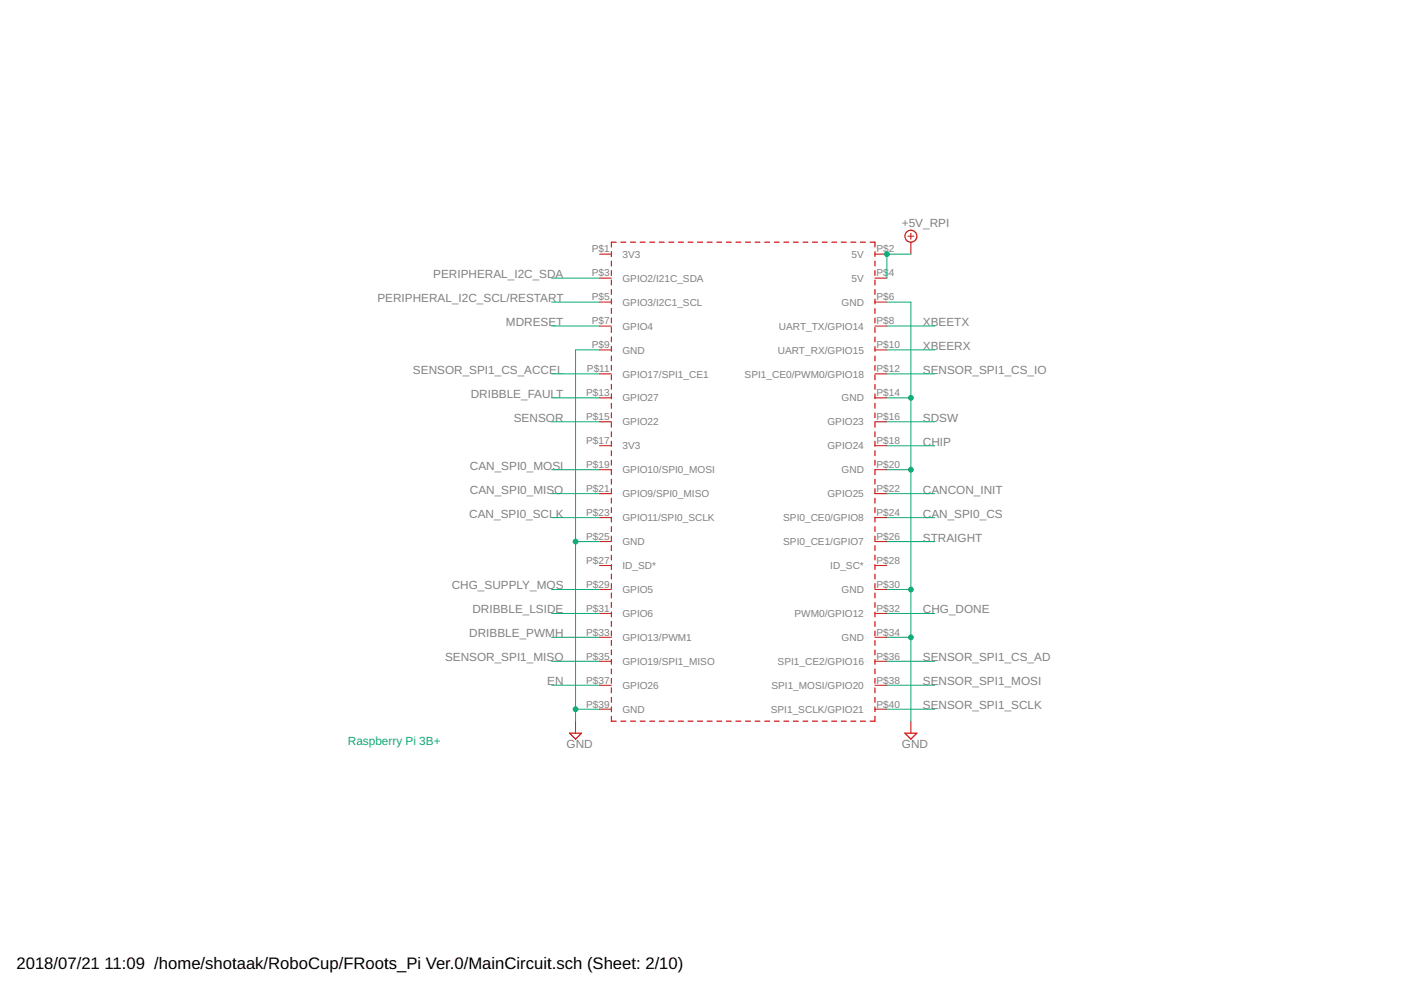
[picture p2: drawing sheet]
<svg xmlns="http://www.w3.org/2000/svg" width="297mm" height="210mm" viewBox="0 0 297 210" stroke-linecap="round" stroke-linejoin="round" font-family="sans-serif">
<g fill="none" stroke="#c90d0c" stroke-width=".25">
<path d="M129.6 53.4v1M129.6 55.4v1M129.6 57.4v1M129.6 59.4v1M130.7 51.4h-1.1v1M131.7 51.4h1M133.7 51.4h1M135.7 51.4h1.1M137.8 51.4h1M139.8 51.4h1M141.8 51.4h1.1M143.8 51.4h1.1"/>
<path d="M145.9 51.4h1M147.9 51.4h1M149.9 51.4h1.1M152 51.4h1M154 51.4h1M156 51.4h1.1M158.1 51.4h1M160.1 51.4h1M162.1 51.4h1.1M164.2 51.4h1M166.2 51.4h1M168.2 51.4h1"/>
<path d="M170.3 51.4h1M172.3 51.4h1M174.3 51.4h1M176.3 51.4h1.1M178.4 51.4h1M180.4 51.4h1M182.4 51.4h1.1M184.5 51.4h1v1M185.5 53.4v1M185.5 55.4v1M185.5 57.4v1M185.5 59.4v1"/>
<path d="M129.6 61.4v1M129.6 63.4v1M129.6 65.4v1M129.6 67.4v1.1M129.6 69.4v1.1M129.6 71.5v1M129.6 73.5v1M129.6 75.5v1M129.6 77.5v1M129.6 79.5v1M185.5 61.4v1M185.5 63.4v1"/>
<path d="M185.5 65.4v1M185.5 67.4v1.1M185.5 69.4v1.1M185.5 71.5v1M185.5 73.5v1M185.5 75.5v1M185.5 77.5v1M185.5 79.5v1M129.6 81.5v1M129.6 83.5v1M129.6 85.5v1.1M129.6 87.5v1.1"/>
<path d="M129.6 89.6v1M129.6 91.6v1M129.6 93.6v1M129.6 95.6v1M129.6 97.6v1M129.6 99.6v1M185.5 81.5v1M185.5 83.5v1M185.5 85.5v1.1M185.5 87.5v1.1M185.5 89.6v1M185.5 91.6v1"/>
<path d="M185.5 93.6v1M185.5 95.6v1M185.5 97.6v1M185.5 99.6v1M129.6 101.6v1M129.6 103.6v1M129.6 105.6v1.1M129.6 107.7v1M129.6 109.7v1M129.6 111.7v1M129.6 113.7v1M129.6 115.7v1"/>
<path d="M129.6 117.7v1M129.6 119.7v1M185.5 101.6v1M185.5 103.6v1M185.5 105.6v1.1M185.5 107.7v1M185.5 109.7v1M185.5 111.7v1M185.5 113.7v1M185.5 115.7v1M185.5 117.7v1M185.5 119.7v1"/>
<path d="M129.6 121.7v1M129.6 123.7v1.1M129.6 125.8v1M129.6 127.8v1M129.6 129.8v1M129.6 131.8v1M129.6 133.8v1M129.6 135.8v1M129.6 137.8v1M129.6 139.8v1M185.5 121.7v1M185.5 123.7v1.1"/>
<path d="M185.5 125.8v1M185.5 127.8v1M185.5 129.8v1M185.5 131.8v1M185.5 133.8v1M185.5 135.8v1M185.5 137.8v1M185.5 139.8v1M120.8 155.4h2.5l-1.3 1.3zM129.6 151.9v1h1.1M129.6 141.8v1.1M129.6 143.8v1.1"/>
<path d="M129.6 145.9v1M129.6 147.9v1M129.6 149.9v1M131.7 152.9h1M133.7 152.9h1M135.7 152.9h1.1M137.8 152.9h1M139.8 152.9h1M141.8 152.9h1.1M143.8 152.9h1.1M145.9 152.9h1M147.9 152.9h1"/>
<path d="M149.9 152.9h1.1M152 152.9h1M154 152.9h1M156 152.9h1.1M158.1 152.9h1M160.1 152.9h1M162.1 152.9h1.1M164.2 152.9h1M166.2 152.9h1M168.2 152.9h1M170.3 152.9h1M172.3 152.9h1"/>
<path d="M174.3 152.9h1M176.3 152.9h1.1M178.4 152.9h1M180.4 152.9h1M182.4 152.9h1.1M185.5 141.8v1.1M185.5 143.8v1.1M185.5 145.9v1M185.5 147.9v1M185.5 149.9v1M185.5 151.9v1h-1M191.9 155.4h2.5l-1.3 1.3z"/>
<circle cx="193.1" cy="50.1" r="1.27"/>
</g>
<g fill="none" stroke="#c90d0c" stroke-width=".21">
<path d="M127.1 53.9h2.5M127.1 59h2.5M185.5 53.9h2.5M185.5 59h2.5M192.5 50.1h1.3M193.1 49.4v1.3M193.1 51.4v2.5M127.1 64.1h2.5M127.1 69.1h2.5M127.1 74.2h2.5M127.1 79.3h2.5M185.5 64.1h2.5"/>
<path d="M185.5 69.1h2.5M185.5 74.2h2.5M185.5 79.3h2.5M127.1 84.3h2.5M127.1 89.4h2.5M127.1 94.5h2.5M127.1 99.6h2.5M185.5 84.3h2.5M185.5 89.4h2.5M185.5 94.5h2.5M185.5 99.6h2.5M127.1 104.7h2.5"/>
<path d="M127.1 109.7h2.5M127.1 114.8h2.5M127.1 119.9h2.5M185.5 104.7h2.5M185.5 109.7h2.5M185.5 114.8h2.5M185.5 119.9h2.5M127.1 125h2.5M127.1 130.1h2.5M127.1 135.1h2.5M185.5 125h2.5M185.5 130.1h2.5"/>
<path d="M185.5 135.1h2.5M122 152.9v2.5M127.1 140.2h2.5M127.1 145.3h2.5M127.1 150.4h2.5M185.5 140.2h2.5M185.5 145.3h2.5M185.5 150.4h2.5M193.1 152.9v2.5"/>
</g>
<g fill="none" stroke="#0dab76" stroke-width=".21">
<path d="M116.9 59h10.2M193.1 53.9h-5.1v5.1M116.9 64.1h10.2M116.9 79.3h10.2M116.9 69.1h10.2M127.1 74.2h-5.1v78.7M188 74.2h10.2M188 64.1h5.1v88.8M188 79.3h10.2M188 69.1h10.2M116.9 99.6h10.2M116.9 84.3h10.2"/>
<path d="M116.9 89.4h10.2M188 99.6h5.1M188 84.3h5.1M188 94.5h10.2M188 89.4h10.2M116.9 104.7h10.2M116.9 109.7h10.2M122 114.8h5.1M188 114.8h10.2M188 104.7h10.2M188 109.7h10.2M116.9 125h10.2"/>
<path d="M116.9 135.1h10.2M116.9 130.1h10.2M188 125h5.1M188 135.1h5.1M188 130.1h10.2M116.9 140.2h10.2M116.9 145.3h10.2M122 150.4h5.1M188 150.4h10.2M188 140.2h10.2M188 145.3h10.2"/>
</g>
<g fill="#0dab76" stroke="#0dab76" stroke-width=".21">
<circle cx="122" cy="114.8" r=".51"/>
<circle cx="122" cy="150.4" r=".51"/>
<circle cx="193.1" cy="135.1" r=".51"/>
<circle cx="193.1" cy="125" r=".51"/>
<circle cx="193.1" cy="99.6" r=".51"/>
<circle cx="193.1" cy="84.3" r=".51"/>
<circle cx="188" cy="53.9" r=".51"/>
</g>
<g font-size="3.5">
<text x="3.5" y="205.4">2018/07/21</text>
<text x="22.2" y="205.4">11:09 /home/shotaak/RoboCup/FRoots_Pi Ver.0/MainCircuit.sch (Sheet: 2/10)</text>
</g>
<g font-size="2.5" fill="#808080">
<text x="191.2" y="48.2">+5V_RPI</text>
<text x="91.9" y="59">PERIPHERAL_I2C_SDA</text>
<text x="80" y="64">PERIPHERAL_I2C_SCL/RESTART</text>
<text x="107.3" y="69.1">MDRESET</text>
<text x="195.7" y="69.1">XBEETX</text>
<text x="195.7" y="74.2">XBEERX</text>
<text x="87.6" y="79.3">SENSOR_SPI1_CS_ACCEL</text>
<text x="195.7" y="79.3">SENSOR_SPI1_CS_IO</text>
<text x="99.8" y="84.4">DRIBBLE_FAULT</text>
<text x="108.9" y="89.4">SENSOR</text>
<text x="195.7" y="89.4">SDSW</text>
<text x="195.7" y="94.5">CHIP</text>
<text x="99.6" y="99.6">CAN_SPI0_MOSI</text>
<text x="99.6" y="104.7">CAN_SPI0_MISO</text>
<text x="195.7" y="104.7">CANCON_INIT</text>
<text x="99.5" y="109.7">CAN_SPI0_SCLK</text>
<text x="195.7" y="109.7">CAN_SPI0_CS</text>
<text x="195.7" y="114.8">STRAIGHT</text>
<text x="95.8" y="125">CHG_SUPPLY_MOS</text>
<text x="100.2" y="130.1">DRIBBLE_LSIDE</text>
<text x="195.7" y="130.1">CHG_DONE</text>
<text x="99.5" y="135.1">DRIBBLE_PWMH</text>
<text x="94.4" y="140.2">SENSOR_SPI1_MISO</text>
<text x="195.7" y="140.2">SENSOR_SPI1_CS_AD</text>
<text x="116" y="145.3">EN</text>
<text x="195.7" y="145.3">SENSOR_SPI1_MOSI</text>
<text x="195.7" y="150.4">SENSOR_SPI1_SCLK</text>
<text x="120.1" y="158.6">GND</text>
<text x="191.2" y="158.6">GND</text>
</g>
<text font-size="2.5" fill="#0dab76" x="73.8" y="158">Raspberry Pi 3B+</text>
<g font-size="2.1" fill="#808080">
<text x="125.5" y="53.5">P$1</text>
<text x="185.9" y="53.5">P$2</text>
<text x="125.5" y="58.6">P$3</text>
<text x="132" y="54.6">3V3</text>
<text x="132" y="59.7">GPIO2/I21C_SDA</text>
<text x="180.5" y="54.6">5V</text>
<text x="180.5" y="59.7">5V</text>
<text x="185.9" y="58.6">P$</text>
<text x="188.5" y="58.6">4</text>
<text x="125.5" y="63.7">P$5</text>
<text x="132" y="64.8">GPIO3/I2C1_SCL</text>
<text x="178.4" y="64.8">GND</text>
<text x="185.9" y="63.7">P$6</text>
<text x="125.5" y="68.8">P$7</text>
<text x="132" y="69.9">GPIO4</text>
<text x="165.2" y="69.9">UART_TX/GPIO14</text>
<text x="185.9" y="68.8">P$8</text>
<text x="125.5" y="73.8">P$9</text>
<text x="132" y="75">GND</text>
<text x="164.9" y="75">UART_RX/GPIO15</text>
<text x="185.9" y="73.8">P$10</text>
<text x="124.5" y="78.9">P$11</text>
<text x="132" y="80">GPIO17/SPI1_CE1</text>
<text x="157.9" y="80">SPI1_CE0/PWM0/GPIO18</text>
<text x="185.9" y="78.9">P$12</text>
<text x="124.3" y="84">P$13</text>
<text x="124.3" y="89.1">P$15</text>
<text x="132" y="85.1">GPIO27</text>
<text x="178.4" y="85.1">GND</text>
<text x="185.9" y="84">P$14</text>
<text x="185.9" y="89.1">P$16</text>
<text x="124.3" y="94.2">P$17</text>
<text x="132" y="90.2">GPIO22</text>
<text x="132" y="95.3">3V3</text>
<text x="175.4" y="90.2">GPIO23</text>
<text x="175.4" y="95.3">GPIO24</text>
<text x="185.9" y="94.2">P$18</text>
<text x="124.3" y="99.2">P$19</text>
<text x="132" y="100.4">GPIO10/SPI0_MOSI</text>
<text x="178.4" y="100.4">GND</text>
<text x="185.9" y="99.2">P$20</text>
<text x="124.3" y="104.3">P$21</text>
<text x="132" y="105.4">GPIO9/SPI0_MISO</text>
<text x="175.4" y="105.4">GPIO25</text>
<text x="185.9" y="104.3">P$22</text>
<text x="124.3" y="109.4">P$23</text>
<text x="132" y="110.5">GPIO11/SPI0_SCLK</text>
<text x="166.1" y="110.5">SPI0_CE0/GPIO8</text>
<text x="185.9" y="109.4">P$24</text>
<text x="124.3" y="114.5">P$25</text>
<text x="124.3" y="119.5">P$27</text>
<text x="132" y="115.6">GND</text>
<text x="166.1" y="115.6">SPI0_CE1/GPIO7</text>
<text x="185.9" y="114.5">P$26</text>
<text x="185.9" y="119.5">P$28</text>
<text x="124.3" y="124.6">P$29</text>
<text x="132" y="120.7">ID_SD*</text>
<text x="132" y="125.7">GPIO5</text>
<text x="176" y="120.7">ID_SC*</text>
<text x="178.4" y="125.7">GND</text>
<text x="185.9" y="124.6">P$30</text>
<text x="124.3" y="129.7">P$31</text>
<text x="132" y="130.8">GPIO6</text>
<text x="168.4" y="130.8">PWM0/GPIO12</text>
<text x="185.9" y="129.7">P$32</text>
<text x="124.3" y="134.8">P$33</text>
<text x="132" y="135.9">GPIO13/PWM1</text>
<text x="178.4" y="135.9">GND</text>
<text x="185.9" y="134.8">P$34</text>
<text x="124.3" y="139.9">P$35</text>
<text x="132" y="141">GPIO19/SPI1_MISO</text>
<text x="164.9" y="141">SPI1_CE2/GPIO16</text>
<text x="185.9" y="139.9">P$36</text>
<text x="124.3" y="144.9">P$37</text>
<text x="132" y="146.1">GPIO26</text>
<text x="163.6" y="146.1">SPI1_MOSI/GPIO20</text>
<text x="185.9" y="144.9">P$38</text>
<text x="124.3" y="150">P$39</text>
<text x="132" y="151.1">GND</text>
<text x="163.4" y="151.1">SPI1_SCLK/GPIO21</text>
<text x="185.9" y="150">P$40</text>
</g>
</svg>
